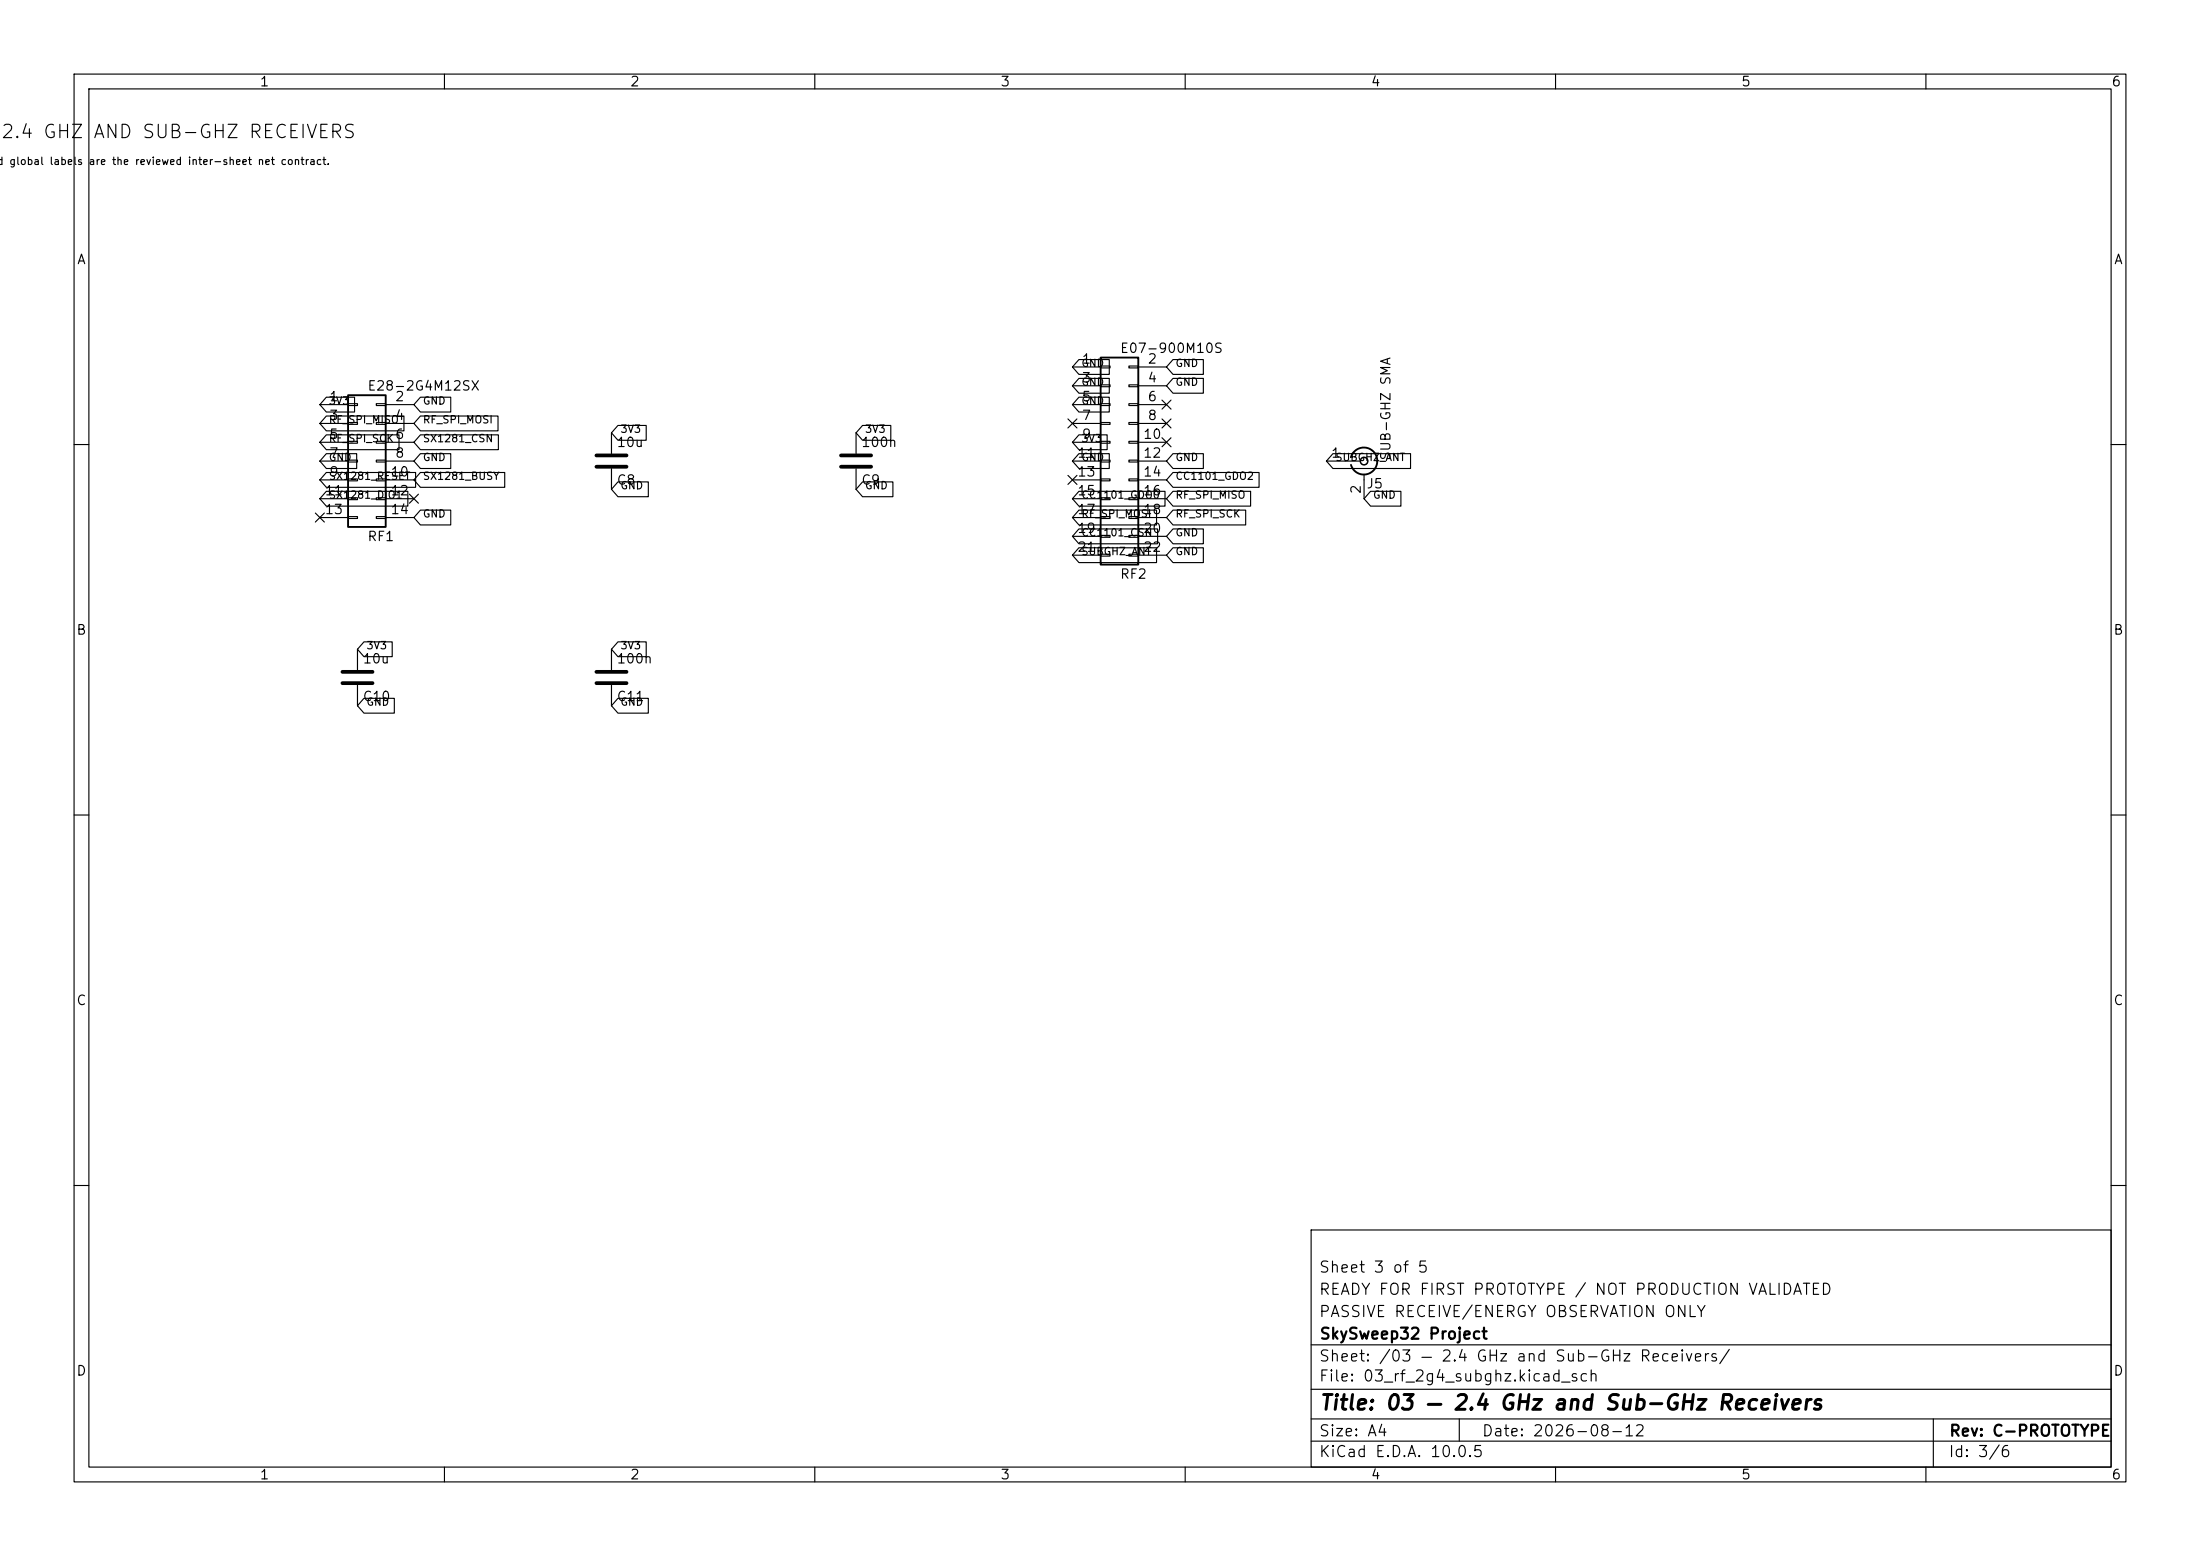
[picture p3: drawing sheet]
<svg xmlns="http://www.w3.org/2000/svg" width="297mm" height="210mm" viewBox="0 0 297 210" stroke-linecap="round" stroke-linejoin="round" font-family="sans-serif">
<g fill="none" stroke="#000" stroke-width=".15">
<path d="M10 10h277v190h-277zM12 12h273v186h-273zM60 10v2M110 10v2M160 10v2M210 10v2M260 10v2M43.2 54.6h3.8M43.2 57.2h3.8M43.2 59.7h3.8M44.1 53.6h3.8v2h-3.8l-.9-1zM44.1 56.1h10.4v2.1h-10.4l-.9-1z"/>
<path d="M44.1 58.7h9.8v2h-9.8l-.9-1zM47 54.5h1.3v.2h-1.3zM47 57h1.3v.3h-1.3zM47 59.6h1.3v.2h-1.3zM50.8 54.5h1.3v.2h-1.3zM50.8 57h1.3v.3h-1.3zM50.8 59.6h1.3v.2h-1.3zM52.1 54.6h3.8M52.1 57.2h3.8M52.1 59.7h3.8M56.8 58.7h10.5v2h-10.5l-.9-1zM56.8 56.1h10.4v2.1h-10.4l-.9-1z"/>
<path d="M56.8 53.6h4.1v2h-4.1l-.9-1zM82.5 58.4v2.8M83.4 57.4h3.8v2h-3.8l-.9-1zM115.6 58.4v2.8M116.4 57.4h3.9v2h-3.9l-.8-1zM144.2 56.5l1.2 1.3M144.8 49.5h3.8M144.8 52.1h3.8M144.8 54.6h3.8M144.8 57.2h3.8M144.8 59.7h3.8M145.4 56.5l-1.2 1.3"/>
<path d="M145.7 48.5h4.1v2h-4.1l-.9-1zM145.7 51.1h4.1v2h-4.1l-.9-1zM145.7 53.6h4.1v2h-4.1l-.9-1zM145.7 58.7h3.8v2h-3.8l-.9-1zM148.6 49.4h1.3v.3h-1.3zM148.6 51.9h1.3v.3h-1.3zM148.6 54.5h1.3v.2h-1.3zM148.6 57h1.3v.3h-1.3zM148.6 59.6h1.3v.2h-1.3zM152.4 49.4h1.3v.3h-1.3zM152.4 51.9h1.3v.3h-1.3zM152.4 54.5h1.3v.2h-1.3z"/>
<path d="M152.4 57h1.3v.3h-1.3zM152.4 59.6h1.3v.2h-1.3zM153.7 49.5h3.8M153.7 52.1h3.8M153.7 54.6h3.8M153.7 57.2h3.8M153.7 59.7h3.8M156.9 59.1l1.2 1.2M156.9 54l1.2 1.2M156.9 56.5l1.2 1.3M158.1 59.1l-1.2 1.2M158.1 54l-1.2 1.2"/>
<path d="M158.1 56.5l-1.2 1.3M158.4 48.5h4.1v2h-4.1l-.9-1zM158.4 51.1h4.1v2h-4.1l-.9-1zM10 60h2M42.6 69.2l1.2 1.3M43.2 62.2h3.8M43.2 64.8h3.8M43.2 67.3h3.8M43.2 69.9h3.8M43.8 69.2l-1.2 1.3M44.1 61.2h4.1v2h-4.1l-.9-1zM44.1 63.8h12v2h-12l-.9-1z"/>
<path d="M44.1 66.3h11v2h-11l-.9-1zM47 62.1h1.3v.3h-1.3zM47 64.6h1.3v.3h-1.3zM47 67.2h1.3v.2h-1.3zM47 69.7h1.3v.3h-1.3zM50.8 62.1h1.3v.3h-1.3zM50.8 64.6h1.3v.3h-1.3zM50.8 67.2h1.3v.2h-1.3zM50.8 69.7h1.3v.3h-1.3zM52.1 62.2h3.8M52.1 64.8h3.8M52.1 67.3h3.8"/>
<path d="M52.1 69.9h3.8M55.3 66.7l1.2 1.2M56.5 66.7l-1.2 1.2M56.8 63.8h11.3v2h-11.3l-.9-1zM56.8 61.2h4.1v2h-4.1l-.9-1zM56.8 68.8h4.1v2.1h-4.1l-.9-1zM82.5 63.2v2.8M83.4 65h4.1v2h-4.1l-.9-1zM115.6 63.2v2.8M116.4 65h4.1v2h-4.1l-.8-1zM144.2 64.2l1.2 1.2M144.8 62.2h3.8"/>
<path d="M144.8 64.8h3.8M144.8 67.3h3.8M144.8 69.9h3.8M144.8 72.4h3.8M144.8 74.9h3.8M145.4 64.2l-1.2 1.2M145.7 71.4h10.6v2h-10.6l-.9-1zM145.7 61.2h4.1v2h-4.1l-.9-1zM145.7 66.3h11.6v2h-11.6l-.9-1zM145.7 68.8h10.4v2.1h-10.4l-.9-1zM145.7 73.9h10.4v2h-10.4l-.9-1zM148.6 62.1h1.3v.3h-1.3z"/>
<path d="M148.6 64.6h1.3v.3h-1.3zM148.6 67.2h1.3v.2h-1.3zM148.6 69.7h1.3v.3h-1.3zM148.6 72.3h1.3v.2h-1.3zM148.6 74.8h1.3v.3h-1.3zM152.4 62.1h1.3v.3h-1.3zM152.4 64.6h1.3v.3h-1.3zM152.4 67.2h1.3v.2h-1.3zM152.4 69.7h1.3v.3h-1.3zM152.4 72.3h1.3v.2h-1.3zM152.4 74.8h1.3v.3h-1.3zM153.7 62.2h3.8"/>
<path d="M153.7 64.8h3.8M153.7 67.3h3.8M153.7 69.9h3.8M153.7 72.4h3.8M153.7 74.9h3.8M158.4 61.2h4.1v2h-4.1l-.9-1zM158.4 63.8h11.6v2h-11.6l-.9-1zM158.4 66.3h10.4v2h-10.4l-.9-1zM158.4 68.8h9.8v2.1h-9.8l-.9-1zM158.4 71.4h4.1v2h-4.1l-.9-1zM158.4 73.9h4.1v2h-4.1l-.9-1zM179.1 62.2h4.5"/>
<path d="M179.9 61.2h10.5v2h-10.5l-.8-1zM184.1 64v3.3M185 66.3h4.1v2h-4.1l-.9-1zM285 60h2M48.3 87.6v2.8M48.3 92.5v2.8M49.1 86.6h3.8v2h-3.8l-.8-1zM49.1 94.2h4.1v2.1h-4.1l-.8-1zM82.5 87.6v2.8M82.5 92.5v2.8M83.4 94.2h4.1v2.1h-4.1l-.9-1zM83.4 86.6h3.8v2h-3.8l-.9-1z"/>
<path d="M10 110h2M285 110h2M10 160h2M177 166h108v32h-108zM285 160h2M60 198v2M110 198v2M160 198v2M177 194.5h108M177 191.5h108M177 187.5h108M177 181.5h108"/>
<path d="M197 191.5v3M210 198v2M260 198v2M261 191.5v6.5"/>
</g>
<path d="M80.5 61.5h4.1M80.5 63h4.1M113.5 61.5h4.1M113.5 63h4.1M46.2 90.7h4.1M46.2 92.2h4.1M80.5 90.7h4.1M80.5 92.2h4.1" fill="none" stroke="#000" stroke-width=".51"/>
<path d="M47 53.3h5.1v17.8h-5.1zM148.6 48.3h5.1v27.9h-5.1zM182.4 61.7a1.81 1.81 0 0 1 2.8-1 1.81 1.81 0 0 1 0 3 1.81 1.81 0 0 1-2.8-1" fill="none" stroke="#000" stroke-width=".25"/>
<circle cx="184.2" cy="62.2" r=".51" fill="none" stroke="#000" stroke-width=".2"/>
<text font-size="2" x="178" y="190.8">Title: 03 — 2.4 GHz and Sub-GHz Receivers</text>
<g font-size="1.8">
<text x="0" y="19.1">2.4 GHZ</text>
<text x="12.4" y="19.1">AND SUB-GHZ RECEIVERS</text>
</g>
<g font-size="1.5">
<text x="178" y="172.1">Sheet 3 of 5</text>
<text x="178" y="178.1">PASSIVE RECEIVE/ENERGY OBSERVATION ONLY</text>
<text x="178" y="175.1">READY FOR FIRST PROTOTYPE / NOT PRODUCTION VALIDATED</text>
<text x="178" y="184.1">Sheet: /03 — 2.4 GHz and Sub-GHz Receivers/</text>
<text x="178" y="181.1">SkySweep32 Project</text>
<text x="178" y="186.8">File: 03_rf_2g4_subghz.kicad_sch</text>
<text x="178" y="197">KiCad E.D.A. 10.0.5</text>
<text x="178" y="194.2">Size: A4</text>
<text x="200" y="194.2">Date: 2026-08-12</text>
<text x="263" y="197">Id: 3/6</text>
<text x="263" y="194.2">Rev: C-PROTOTYPE</text>
</g>
<g font-size="1.3">
<text x="35" y="12">1</text>
<text x="85" y="12">2</text>
<text x="135" y="12">3</text>
<text x="185" y="12">4</text>
<text x="235" y="12">5</text>
<text x="285" y="12">6</text>
<text x="10.3" y="36">A</text>
<text x="285.3" y="36">A</text>
<text x="151.1" y="48">E07-900M10S</text>
<text x="49.5" y="53">E28-2G4M12SX</text>
<text x="146" y="49.4">1</text>
<text x="146" y="51.9">3</text>
<text x="154.8" y="49.4">2</text>
<text x="154.8" y="51.9">4</text>
<text x="44.4" y="54.5">1</text>
<text x="44.4" y="57">3</text>
<text x="44.4" y="59.6">5</text>
<text x="53.2" y="54.5">2</text>
<text x="53.2" y="57">4</text>
<text x="53.2" y="59.6">6</text>
<text x="146" y="54.5">5</text>
<text x="146" y="57">7</text>
<text x="146" y="59.6">9</text>
<text x="154.2" y="59.6">10</text>
<text x="154.8" y="54.5">6</text>
<text x="154.8" y="57">8</text>
<text x="44.4" y="62.1">7</text>
<text x="44.4" y="64.6">9</text>
<text x="52.6" y="64.6">10</text>
<text x="53.2" y="62.1">8</text>
<text x="83.2" y="65.7">C8</text>
<text x="83.2" y="60.7">10u</text>
<text x="116.2" y="65.7">C9</text>
<text x="116.2" y="60.7">100n</text>
<text x="145.3" y="62.1">11</text>
<text x="145.3" y="64.6">13</text>
<text x="154.2" y="62.1">12</text>
<text x="154.2" y="64.6">14</text>
<text x="179.6" y="62.1">1</text>
<text x="188" y="62.2" transform="rotate(-90 188 62.2)">SUB-GHZ SMA</text>
<text x="43.7" y="67.2">11</text>
<text x="43.7" y="69.7">13</text>
<text x="52.6" y="67.2">12</text>
<text x="52.6" y="69.7">14</text>
<text x="145.3" y="67.2">15</text>
<text x="145.3" y="69.7">17</text>
<text x="154.2" y="67.2">16</text>
<text x="154.2" y="69.7">18</text>
<text x="184" y="66.8" transform="rotate(-90 184 66.8)">2</text>
<text x="184.4" y="66.2">J5</text>
<text x="49.5" y="73.4">RF1</text>
<text x="145.3" y="72.3">19</text>
<text x="145.3" y="74.8">21</text>
<text x="154.2" y="72.3">20</text>
<text x="154.2" y="74.8">22</text>
<text x="151.1" y="78.4">RF2</text>
<text x="10.2" y="86">B</text>
<text x="48.9" y="89.9">10u</text>
<text x="83.2" y="89.9">100n</text>
<text x="285.2" y="86">B</text>
<text x="48.9" y="94.9">C10</text>
<text x="83.2" y="94.9">C11</text>
<text x="10.2" y="136">C</text>
<text x="285.2" y="136">C</text>
<text x="10.2" y="186">D</text>
<text x="285.2" y="186">D</text>
<text x="35" y="200">1</text>
<text x="85" y="200">2</text>
<text x="135" y="200">3</text>
<text x="185" y="200">4</text>
<text x="235" y="200">5</text>
<text x="285" y="200">6</text>
</g>
<g font-size="1">
<text x="-.5" y="22.5">d global labels are the reviewed inter-sheet net contract.</text>
<text x="145.9" y="49.8">GND</text>
<text x="145.9" y="52.3">GND</text>
<text x="158.6" y="49.8">GND</text>
<text x="158.6" y="52.3">GND</text>
<text x="44.3" y="54.9">3V3</text>
<text x="44.3" y="57.4">RF_SPI_MISO</text>
<text x="44.3" y="59.9">RF_SPI_SCK</text>
<text x="57" y="59.9">SX1281_CSN</text>
<text x="57" y="57.4">RF_SPI_MOSI</text>
<text x="57" y="54.9">GND</text>
<text x="83.7" y="58.7">3V3</text>
<text x="116.7" y="58.7">3V3</text>
<text x="145.9" y="54.9">GND</text>
<text x="145.9" y="59.9">3V3</text>
<text x="44.3" y="62.5">GND</text>
<text x="44.3" y="65">SX1281_RESET</text>
<text x="57" y="65">SX1281_BUSY</text>
<text x="57" y="62.5">GND</text>
<text x="145.9" y="62.5">GND</text>
<text x="158.6" y="62.5">GND</text>
<text x="158.6" y="65">CC1101_GDO2</text>
<text x="180.2" y="62.5">SUBGHZ_ANT</text>
<text x="44.3" y="67.6">SX1281_DIO1</text>
<text x="57" y="70.1">GND</text>
<text x="83.7" y="66.3">GND</text>
<text x="116.7" y="66.3">GND</text>
<text x="145.9" y="67.6">CC1101_GDO0</text>
<text x="145.9" y="70.1">RF_SPI_MOSI</text>
<text x="158.6" y="67.6">RF_SPI_MISO</text>
<text x="158.6" y="70.1">RF_SPI_SCK</text>
<text x="185.3" y="67.6">GND</text>
<text x="145.9" y="72.6">CC1101_CSN</text>
<text x="145.9" y="75.2">SUBGHZ_ANT</text>
<text x="158.6" y="72.6">GND</text>
<text x="158.6" y="75.2">GND</text>
<text x="49.4" y="87.9">3V3</text>
<text x="83.7" y="87.9">3V3</text>
<text x="49.4" y="95.5">GND</text>
<text x="83.7" y="95.5">GND</text>
</g>
</svg>
